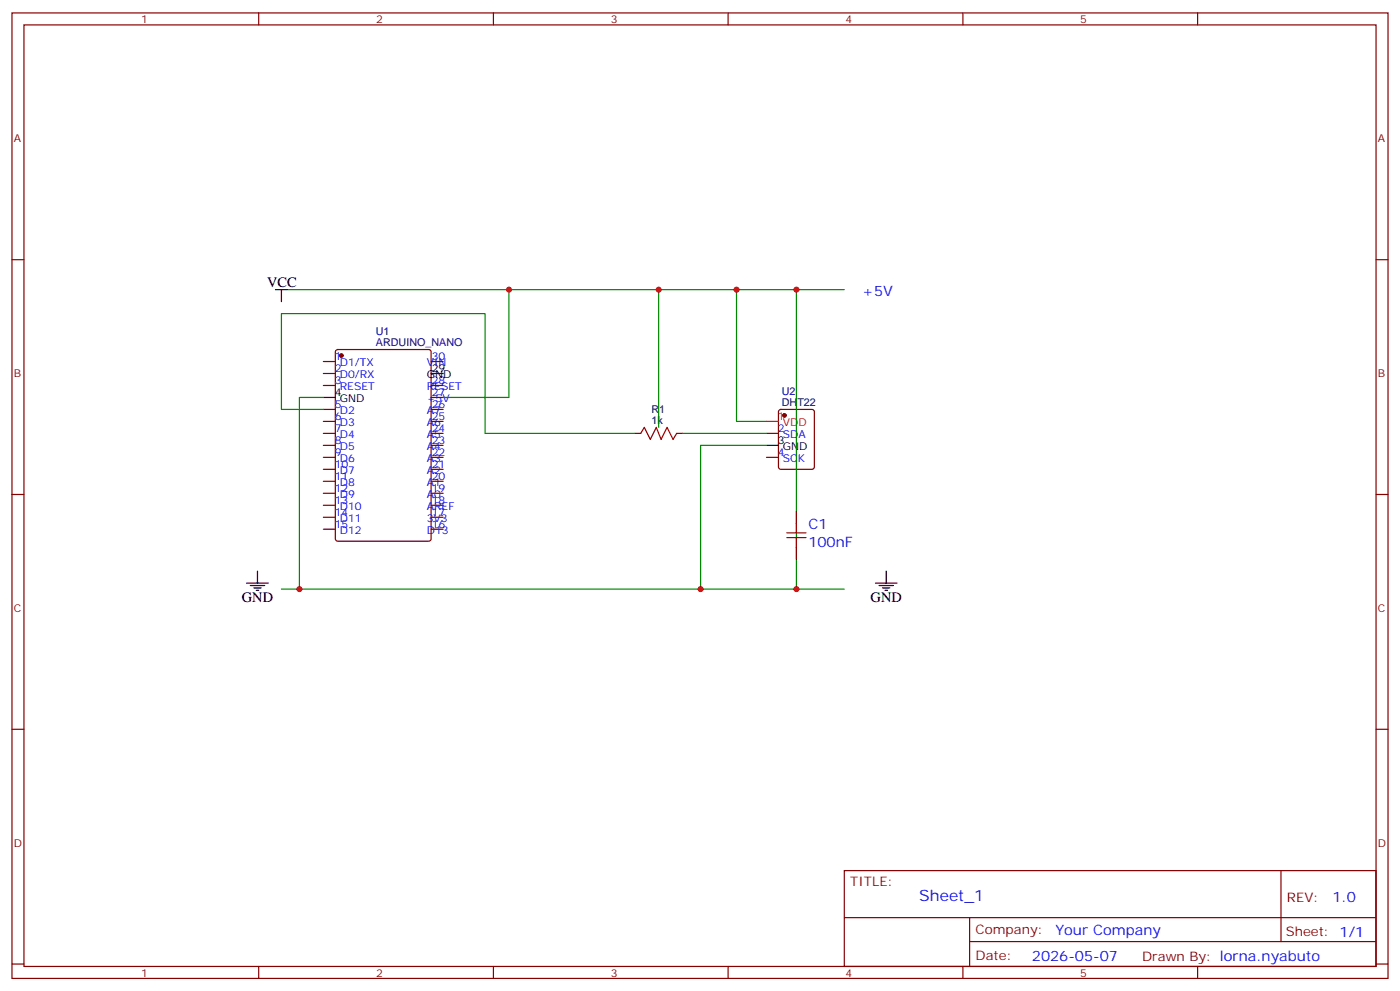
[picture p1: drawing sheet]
<svg xmlns="http://www.w3.org/2000/svg" width="412mm" height="292mm" viewBox="0 0 412 292" stroke-linecap="round" stroke-linejoin="round" font-family="sans-serif">
<g fill="none" stroke="#870000" stroke-width=".35">
<path d="M3.5 3.8h405.4v284.3h-405.4zM7.1 7.3h398.2v277.3h-398.2zM76.2 3.8v3.5M145.3 3.8v3.5M214.5 3.8v3.5M283.6 3.8v3.5M352.8 3.8v3.5M3.5 76.5h3.6M405.3 76.5h3.6M95.2 106.5h3.6M95.2 110h3.6M95.2 113.5h3.6"/>
<path d="M99 103.1l.5-.2h26.8l.6 .5 .1 55.3-.5 .6-27 .1-.7-.5v-55.3zM127 106.5h3.5M127 113.5h3.5M127 117.1h3.5M95.2 120.6h3.6M95.2 124.1h3.6M95.2 127.6h3.6M95.2 131.2h3.6M95.2 134.7h3.6M95.2 138.2h3.6M127 120.6h3.5M127 124.1h3.5"/>
<path d="M127 127.6h3.5M127 131.2h3.5M127 134.7h3.5M127 138.2h3.5M187 127.6h1.7M199.3 127.6h1.8M225.8 127.6h3.5M225.8 134.7h3.5M229.5 120.8l.5-.2h9.2l.6 .4 .1 16.5-.5 .7h-9.4l-.6-.4-.1-16.5zM3.5 145.6h3.6M95.2 141.7h3.6M95.2 145.3h3.6"/>
<path d="M95.2 148.8h3.6M95.2 152.3h3.6M95.2 155.9h3.6M127 141.7h3.5M127 145.3h3.5M127 148.8h3.5M127 152.3h3.5M127 155.9h3.5M234.6 150.6v3.5M405.3 145.6h3.6M234.6 161.1v3.6M3.5 214.8h3.6"/>
<path d="M405.3 214.8h3.6M248.7 256.4h156.6v28.2h-156.6zM377.3 256.4v20.9M248.7 270.2h156.5M285.6 277.3h119.6M285.6 270.2v14.2M3.5 283.9h3.6M76.2 284.6v3.5M145.3 284.6v3.5M214.5 284.6v3.5M283.6 284.6v3.5M352.8 284.6v3.5"/>
<path d="M405.3 283.9h3.6"/>
</g>
<g fill="#870000" stroke="#870000" stroke-width=".35">
<circle cx="100.5" cy="104.7" r=".53"/>
<circle cx="231.1" cy="122.3" r=".53"/>
</g>
<g fill="none" stroke="#000" stroke-width=".35">
<path d="M81.1 85.3h3.6M82.9 85.3v3.5M95.2 117.1h3.6M127 110h3.5M225.8 131.2h3.5M72.7 171.7h6.3M73.7 172.4h4.3M74.8 173.1h2.1M75.5 173.8h.7M75.8 168.2v3.5M257.9 171.7h6.3M258.9 172.4h4.3"/>
<path d="M260 173.1h2.1M260.7 173.8h.7M261.1 168.2v3.5"/>
</g>
<path d="M225.8 124.1h3.5" fill="none" stroke="#f00" stroke-width=".35"/>
<path d="M84.7 85.3h164M149.9 85.3v31.8h-19.4M194 85.3v40.6M217 85.3v38.8h8.8M234.6 85.3v88.2M95.2 117.1h-7v56.4M95.2 120.6h-12.3v-28.2h60v35.2h44.1M201.1 127.6h24.7M225.8 131.2h-19.4v42.3M82.9 173.5h165.8" fill="none" stroke="#008700" stroke-width=".35"/>
<path d="M188.7 127.6l1.1-1.7 1.8 3.5 1.7-3.5 1.4 3.5 1.8-3.5 1.8 3.5 1-1.8M231.8 156.9h5.6M231.8 158.3h5.6M234.6 154.1v2.8M234.6 158.3v2.8" fill="none" stroke="#a10000" stroke-width=".35"/>
<g fill="#c00">
<circle cx="194" cy="85.3" r=".88"/>
<circle cx="149.9" cy="85.3" r=".88"/>
<circle cx="217" cy="85.3" r=".88"/>
<circle cx="234.6" cy="85.3" r=".88"/>
<circle cx="234.6" cy="173.5" r=".88"/>
<circle cx="88.2" cy="173.5" r=".88"/>
<circle cx="206.4" cy="173.5" r=".88"/>
</g>
<text font-size="4.6" fill="#00f" x="270.8" y="265.4">Sheet_1</text>
<g font-size="4.2">
<text x="78.7" y="84.6">VCC</text>
<text x="71.3" y="177.4">GND</text>
<text x="256.5" y="177.4">GND</text>
</g>
<g font-size="4.2" fill="#00f">
<text x="254" y="87.1">+5V</text>
<text x="238.1" y="155.9">C1</text>
<text x="238.1" y="161.1">100nF</text>
<text x="392.5" y="265.7">1.0</text>
<text x="310.9" y="275.2">Your Company</text>
<text x="304" y="283">2026-05-07</text>
</g>
<g font-size="3.9" fill="#800">
<text x="250.5" y="261">TITLE:</text>
<text x="379.1" y="265.7">REV:</text>
<text x="287.4" y="275.2">Company:</text>
<text x="378.7" y="275.8">Sheet: 1/1</text>
<text x="287.4" y="282.9">Date:</text>
<text x="336.4" y="282.9">Drawn By: lorna.nyabuto</text>
</g>
<g font-size="3.2" fill="#800">
<text x="41.6" y="6.8">1</text>
<text x="110.8" y="6.8">2</text>
<text x="179.9" y="6.8">3</text>
<text x="249.1" y="6.8">4</text>
<text x="318.2" y="6.8">5</text>
<text x="4.1" y="41.9">A</text>
<text x="405.9" y="41.9">A</text>
<text x="4.1" y="111.1">B</text>
<text x="405.9" y="111.1">B</text>
<text x="4.1" y="180.2">C</text>
<text x="405.9" y="180.2">C</text>
<text x="4.1" y="249.3">D</text>
<text x="405.9" y="249.3">D</text>
<text x="41.6" y="287.6">1</text>
<text x="110.8" y="287.6">2</text>
<text x="179.9" y="287.6">3</text>
<text x="249.1" y="287.6">4</text>
<text x="318.2" y="287.6">5</text>
</g>
<g font-size="3.2" fill="#000080">
<text x="110.7" y="101.9">ARDUINO_NANO</text>
<text x="110.7" y="98.6">U1</text>
<text x="230.3" y="119.5">DHT22</text>
<text x="230.3" y="116.2">U2</text>
<text x="191.9" y="124.8">1k</text>
<text x="191.9" y="121.6">R1</text>
</g>
<g font-size="3.2" fill="#00f">
<text x="98.6" y="106.1">1</text>
<text x="100.1" y="107.9">D1/TX</text>
<text x="125.7" y="107.9">VIN</text>
<text x="127.2" y="106.1">30</text>
<text x="98.6" y="109.6">2</text>
<text x="98.6" y="113.2">3</text>
<text x="100.1" y="111.4">D0/RX</text>
<text x="127.2" y="113.2">28</text>
<text x="100.1" y="114.9">RESET</text>
<text x="125.7" y="118.5">+5V</text>
<text x="125.7" y="114.9">RESET</text>
<text x="127.2" y="116.7">27</text>
<text x="98.6" y="120.2">5</text>
<text x="98.6" y="123.8">6</text>
<text x="100.1" y="122">D2</text>
<text x="100.1" y="125.5">D3</text>
<text x="125.7" y="125.5">A6</text>
<text x="125.7" y="122">A7</text>
<text x="127.2" y="123.8">25</text>
<text x="127.2" y="120.2">26</text>
<text x="98.6" y="127.3">7</text>
<text x="98.6" y="130.8">8</text>
<text x="100.1" y="129">D4</text>
<text x="125.7" y="129">A5</text>
<text x="127.2" y="130.8">23</text>
<text x="127.2" y="127.3">24</text>
<text x="229.1" y="127.3">2</text>
<text x="230.6" y="129">SDA</text>
<text x="98.6" y="134.3">9</text>
<text x="98.6" y="137.9">10</text>
<text x="100.1" y="132.6">D5</text>
<text x="100.1" y="136.1">D6</text>
<text x="125.7" y="136.1">A3</text>
<text x="125.7" y="132.6">A4</text>
<text x="127.2" y="137.9">21</text>
<text x="127.2" y="134.3">22</text>
<text x="229.1" y="134.3">4</text>
<text x="230.6" y="136.1">SCK</text>
<text x="98.6" y="141.4">11</text>
<text x="100.1" y="139.6">D7</text>
<text x="100.1" y="143.2">D8</text>
<text x="125.7" y="143.2">A1</text>
<text x="125.7" y="139.6">A2</text>
<text x="127.2" y="141.4">20</text>
<text x="98.6" y="144.9">12</text>
<text x="98.6" y="148.4">13</text>
<text x="100.1" y="146.7">D9</text>
<text x="125.7" y="146.7">A0</text>
<text x="127.2" y="148.4">18</text>
<text x="127.2" y="144.9">19</text>
<text x="98.6" y="152">14</text>
<text x="98.6" y="155.5">15</text>
<text x="100.1" y="150.2">D10</text>
<text x="100.1" y="153.7">D11</text>
<text x="125.7" y="153.7">3V3</text>
<text x="125.7" y="150.2">AREF</text>
<text x="127.2" y="155.5">16</text>
<text x="127.2" y="152">17</text>
<text x="100.1" y="157.3">D12</text>
<text x="125.7" y="157.3">D13</text>
</g>
<g font-size="3.2">
<text x="125.7" y="111.4">GND</text>
<text x="127.2" y="109.6">29</text>
<text x="98.6" y="116.7">4</text>
<text x="100.1" y="118.5">GND</text>
<text x="229.1" y="130.8">3</text>
<text x="230.6" y="132.6">GND</text>
</g>
<g font-size="3.2" fill="#f00">
<text x="229.1" y="123.8">1</text>
<text x="230.6" y="125.5">VDD</text>
</g>
</svg>
